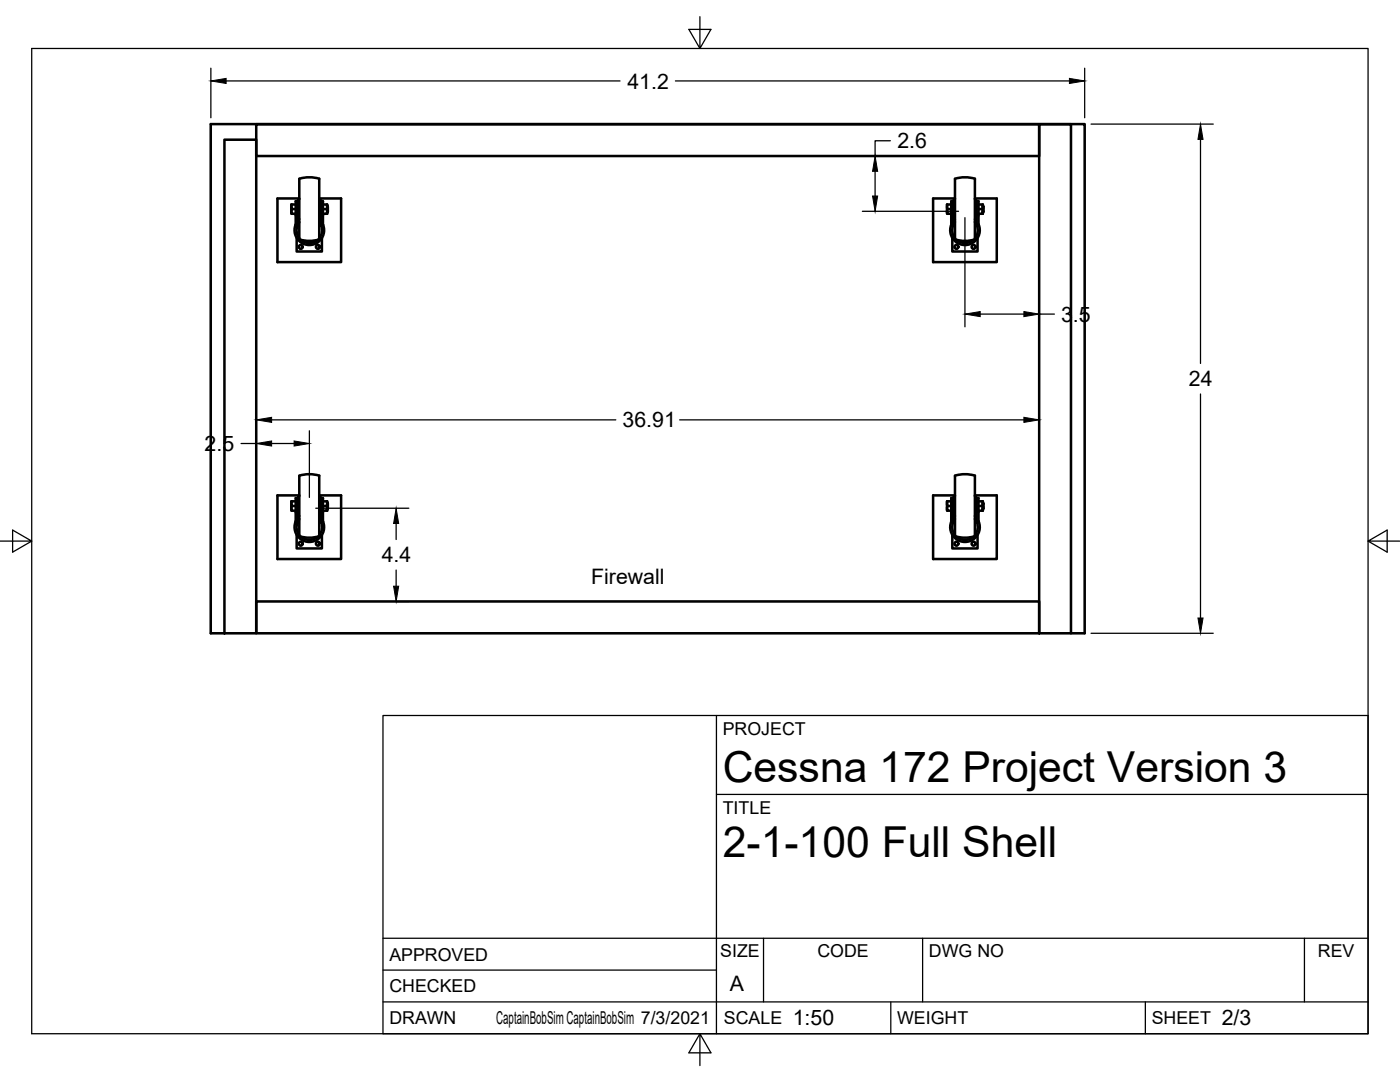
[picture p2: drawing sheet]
<svg xmlns="http://www.w3.org/2000/svg" width="279mm" height="216mm" viewBox="0 0 279 216" stroke-linecap="round" stroke-linejoin="round" font-family="sans-serif">
<!-- layer: Visible -->
<g fill="none" stroke="#000" stroke-width=".51">
<path d="M44.8 27.9h6.3v98.5h-6.3zM51.1 24.8h156.3v6.3h-156.3zM59.7 39.7l-.2 .1v3.8l.2 .1M59.7 35.7v12.1M59.7 39.6h-4.3v12.7h12.7v-12.7h-4.4M59.8 35.7a6.3 6.3 0 0 1 3.9 0v12.1a6.5 6.5 0 0 1-3.9 0M63.7 39.7l.2 .1v3.8l-.2 .1M190.6 39.7l-.2 .1v3.8l.2 .1M190.6 39.6h-4.4v12.7h12.7v-12.7h-4.3M190.6 35.7a6.3 6.3 0 0 1 4 0v12.1a6.4 6.4 0 0 1-4 0zM194.6 39.7l.2 .1v3.8l-.2 .1M207.4 24.8h6.3v101.6h-6.3z"/>
<path d="M58.2 40.8v.9h.8M58.2 41.7v1h.8M59 44.8v-4.6h.4v4.6M59 40.8h-.9l.1 1.9M59 44.8a2.96 2.96 0 0 0 2.7 4.1 2.96 2.96 0 0 0 2.8-4.1M59.2 47.5v2.7h5v-2.7M59.4 45a2.55 2.55 0 0 0 .3 2.5M59.4 42.3h.1M59.4 41.1h.1M59.4 44.8v.2M59.7 44.3l-.3 .7M60 47.8a2.55 2.55 0 0 0 3.4 0"/>
<path d="M63.7 44.3l.4 .7M63.9 42.3h.2M63.9 41.1h.2M64.1 44.8v-4.6h.4v4.6M64.1 44.8v.2M64.1 45a2.55 2.55 0 0 1-.4 2.5M64.5 40.8h.8v1.4M65.2 40.8v.9h-.7M65.2 41.7l.1 .5M65.3 42.2l-.1 .5M65.3 42.2l-.1 .5h-.7M65.3 42.3h.1"/>
<path d="M65.3 41.1h.1M65.3 41.1l.1 .1-.1 1.1M65.3 41.1v1.2M189.1 40.8v.9h.7M189.1 41.7v1h.7M189.8 44.8v-4.6h.4v4.6M189.8 40.8h-.8l.1 1.9M189.9 44.8a2.96 2.96 0 0 0 2.7 4.1 2.96 2.96 0 0 0 2.7-4.1M190.1 47.5v2.7h5v-2.7M190.2 42.3h.2M190.2 41.1h.2M190.3 44.8l-.1 .2"/>
<path d="M190.6 44.3l-.3 .4a2.73 2.73 0 0 0 .3 2.8M190.9 47.8a2.55 2.55 0 0 0 3.4 0M194.6 44.3l.3 .7v-.2M194.8 42.3h.1M194.8 41.1h.1M194.9 44.8v-4.6h.4v4.6M195 45a2.55 2.55 0 0 1-.4 2.5M195.3 40.8h.9v1.4M196.1 40.8v.9h-.8M196.1 41.7l.1 .5M196.2 42.2l-.1 .5M196.2 42.2l-.1 .5h-.8"/>
<path d="M196.2 42.3h.1M196.2 41.1h.1M196.2 41.1l.1 .1-.1 1.1M196.2 41.1v1.2M59.7 99h-.2v3.9l.2 .1M59.7 94.9v12.1M59.7 98.8h-4.3v12.7h12.7v-12.7h-4.4M59.8 94.9a6.3 6.3 0 0 1 3.9 .1v12a6.5 6.5 0 0 1-3.9 0M63.7 99h.2v3.9l-.2 .1M190.6 99h-.2v3.9l.2 .1M190.6 98.8h-4.4v12.7h12.7v-12.7h-4.3M190.6 94.9a6.3 6.3 0 0 1 4 .1v12a6.4 6.4 0 0 1-4 0z"/>
<path d="M194.6 99h.2v3.9l-.2 .1M58.2 100v1h.8M58.2 101v.9h.8M59 104.1a2.95 2.95 0 0 0 2.7 4 2.95 2.95 0 0 0 2.8-4M59 100h-.9l.1 1.9M59.2 106.7v2.7h5v-2.7M59.4 104v-4.6h-.4v4.7M59.4 101.6h.1M59.4 100.4h.1M59.4 104a2.77 2.77 0 0 0 .3 2.8M59.7 103.5l-.3 .8M60 107.1a2.55 2.55 0 0 0 3.4 0"/>
<path d="M63.7 103.5l.4 .8M63.9 101.6h.2M63.9 100.4h.2M64.5 100h.8v1.4M64.5 104.1v-4.7h-.4v4.6a2.75 2.75 0 0 1-.4 2.8M65.2 100v1h-.7M65.2 101l.1 .4M65.3 101.4l-.1 .5M65.3 101.4l-.1 .5h-.7M65.3 101.6h.1M65.3 100.4h.1M65.3 100.4l.1 .1-.1 1.1"/>
<path d="M65.3 100.4v1.2M189.1 100v1h.7M189.1 101v.9h.7M189.8 104.1a2.95 2.95 0 0 0 2.8 4 2.95 2.95 0 0 0 2.7-4M189.8 100h-.8l.1 1.9M190.1 106.7v2.7h5v-2.7M190.2 104.2a2.55 2.55 0 0 0 .4 2.6M190.2 104v-4.6h-.4v4.7M190.2 101.6h.2M190.2 100.4h.2M190.3 104l-.1 .2M190.6 103.5l-.4 .8"/>
<path d="M190.9 107.1a2.55 2.55 0 0 0 3.4 0M194.6 103.5l.3 .8M194.8 101.6h.1M194.8 100.4h.1M195 104.2a2.55 2.55 0 0 1-.4 2.6M195.3 100h.9v1.4M195.3 104.1v-4.7h-.4v4.8M196.1 100v1h-.8M196.1 101l.1 .4M196.2 101.4l-.1 .5M196.2 101.4l-.1 .5h-.8M196.2 101.6h.1"/>
<path d="M196.2 100.4h.1M196.2 100.4l.1 .1-.1 1.1M196.2 100.4v1.2M44.8 126.4h-2.7v-101.6h174.4v101.6h-2.8M51.1 120h156.3v6.4h-156.3z"/>
<circle cx="60" cy="49.3" r=".39"/>
<circle cx="63.4" cy="49.3" r=".39"/>
<circle cx="190.9" cy="49.3" r=".39"/>
<circle cx="194.3" cy="49.3" r=".39"/>
<circle cx="60" cy="108.5" r=".39"/>
<circle cx="63.4" cy="108.5" r=".39"/>
<circle cx="190.9" cy="108.5" r=".39"/>
<circle cx="194.3" cy="108.5" r=".39"/>
</g>
<!-- layer: Border -->
<path d="M6.3 9.7h266.7v196.6h-266.7zM139.7 3.3v6.4l2.2-3.8h-4.4l2.2 3.8M0 108h6.3l-3.8-2.2v4.4l3.8-2.2M273 108l3.8 2.2v-4.4l-3.8 2.2h6.4M139.7 206.3l-2.2 3.8h4.4l-2.2-3.8v6.3" fill="none" stroke="#000" stroke-width=".25"/>
<!-- layer: Titleblock -->
<path d="M76.4 142.8h196.6v63.5h-196.6zM143 158.5h130M143 142.8v63.5M76.4 199.9h196.6M76.4 193.6h66.6M76.4 187.2h196.6M152.4 187.2v12.7M177.8 199.9v6.4M184.1 187.2v12.7M228.6 199.9v6.4M260.3 187.2v12.7" fill="none" stroke="#000" stroke-width=".25"/>
<!-- layer: Dimensions -->
<g fill="none" stroke="#000" stroke-width=".25">
<path d="M42.1 13.6v9.9M45.1 16.2h78.6M134.8 16.2h78.6M216.5 13.6v9.9M51.2 26.1v61.1M172.1 31.1h4.1M174.6 34.2v4.9M177.7 28.1h-3.1v3M207.4 26.1v60.2M217.7 24.8h24.4M239.6 27.8v44.7M172.1 42.2h19.2"/>
<path d="M192.6 43.4v21.8M195.6 62.7h8.7M207.4 62.7h3M239.6 78.6v44.7M48.1 88.5h3.1M54.2 83.8h68.7M54.2 88.5h4.5M61.7 86v13.3M135.6 83.8h68.7M63 101.4h18.6M79.1 104.5v3.2M79.1 113.7v3.3"/>
<path d="M79.1 120h2.5M217.7 126.4h24.4"/>
</g>
<g fill="#000" stroke="#000" stroke-width=".2">
<path d="M42.1 16.2l3-.6v1.1zM213.4 15.6l3.1 .6-3.1 .5zM174.1 39.1h1.1l-.6 3.1zM174.6 31.1l.6 3.1h-1.1zM239.6 24.8l.5 3h-1zM192.6 62.7l3-.5v1zM204.3 62.2l3.1 .5-3.1 .5zM51.2 83.8l3-.5v1zM51.2 88.5l3-.5v1zM58.7 88l3 .5-3 .5zM204.3 83.3l3.1 .5-3.1 .5zM78.5 117h1.1l-.5 3z"/>
<path d="M79.1 101.4l.5 3.1h-1.1zM239.1 123.3h1l-.5 3.1z"/>
</g>
<g font-size="8.5">
<text x="144.3" y="156">Cessna 172 Project Version 3</text>
<text x="144.3" y="171">2-1-100 Full Shell</text>
</g>
<g font-size="4.3">
<text x="125.2" y="17.7">41.2</text>
<text x="179.1" y="29.6">2.6</text>
<text x="211.8" y="64.2">3.5</text>
<text x="237.3" y="77.1">24</text>
<text x="124.2" y="85.3">36.91</text>
<text x="40.8" y="90">2.5</text>
<text x="76.2" y="112.2">4.4</text>
<text x="118" y="116.6">Firewall</text>
<text x="145.7" y="197.7">A</text>
<text x="158.2" y="204.6">1:50</text>
<text x="243.8" y="204.6">2/3</text>
</g>
<g font-size="3.5">
<text x="144.3" y="146.6">PROJECT</text>
<text x="144.3" y="162.3">TITLE</text>
<text x="77.7" y="191.7">APPROVED</text>
<text x="143.7" y="191">SIZE</text>
<text x="163.1" y="191">CODE</text>
<text x="185.4" y="191">DWG NO</text>
<text x="263" y="191">REV</text>
<text x="77.7" y="198">CHECKED</text>
<text x="77.7" y="204.4">DRAWN</text>
<text x="99" y="204.4">CaptainBobSim CaptainBobSim 7/3/2021</text>
<text x="144.5" y="204.4">SCALE</text>
<text x="179" y="204.4">WEIGHT</text>
<text x="229.8" y="204.4">SHEET</text>
</g>
</svg>
